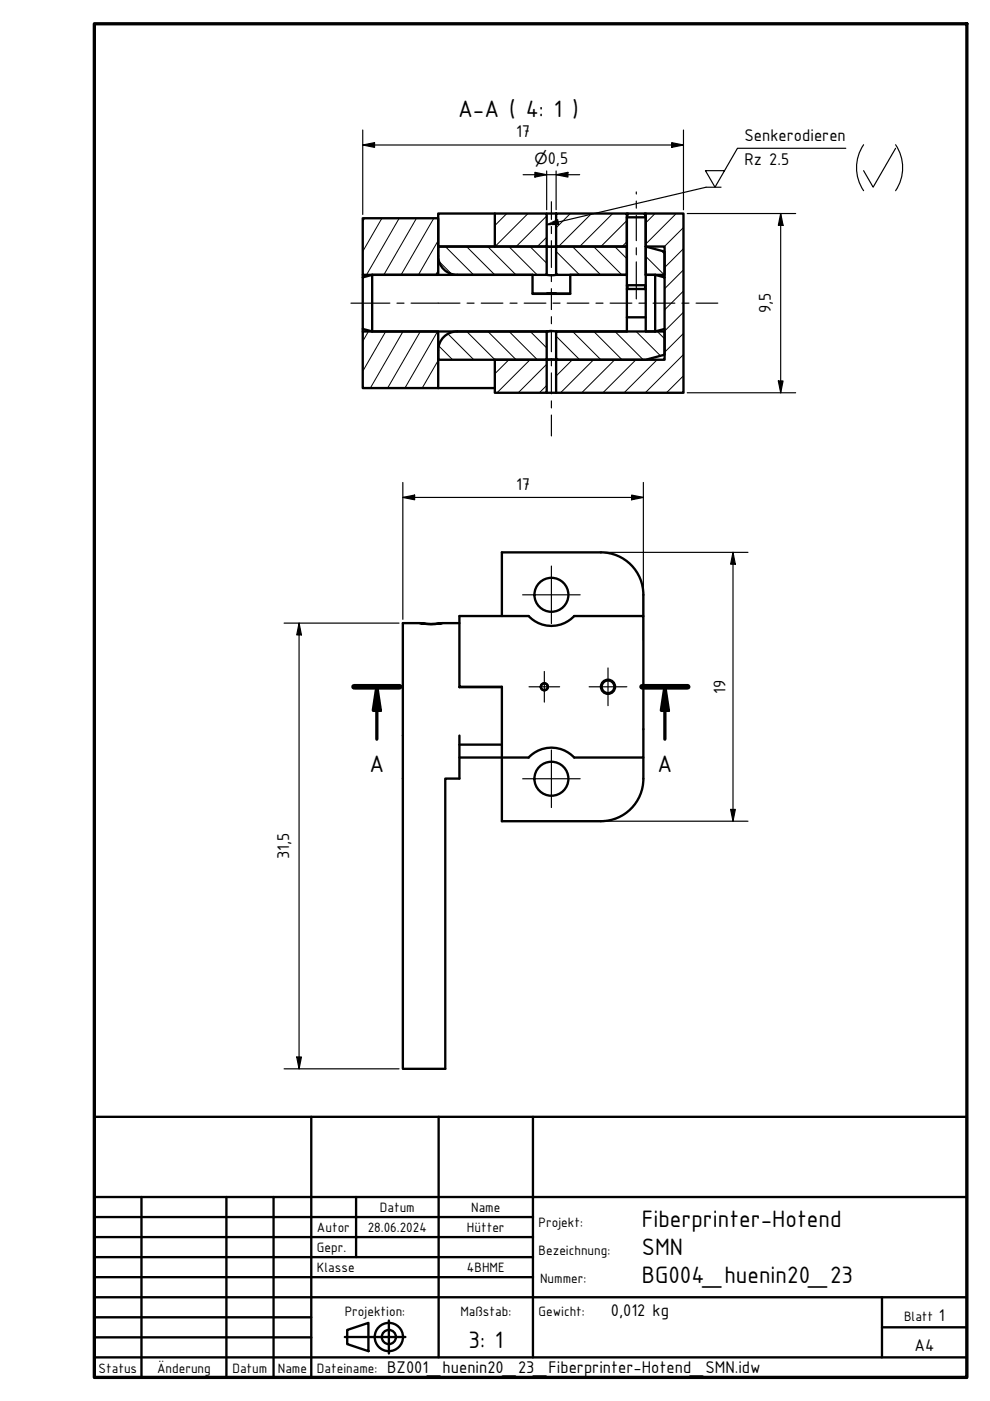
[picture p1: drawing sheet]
<svg xmlns="http://www.w3.org/2000/svg" width="210mm" height="297mm" viewBox="0 0 210 297" stroke-linecap="round" stroke-linejoin="round" font-family="sans-serif">
<!-- layer: Schraffur (DIN) -->
<g fill="none" stroke="#000" stroke-width=".21">
<path d="M77.3 46.3l-.4 .7M81 46.3l-4.1 7M84.6 46.3l-6.9 12M88.3 46.3l-6.9 12M92 46.3l-7 12M92.9 51l-4.2 7.3M92.9 57.4l-.5 .9M93.1 55.4l2.6 2.7M94.4 52.3l6 6M98.9 52.3l6 6M103.4 52.3l6 6M107.5 45.3l-2.6 2.5"/>
<path d="M107.9 52.3l6 6M112 45.3l-7.1 7M112.4 52.3l3.5 3.5M115.9 50.3l-2 2M115.9 45.8l-6.5 6.5M117.9 57.8l.5 .5M117.9 53.3l5 5M120.9 45.3l-3 3M121.4 52.3l6 6M125.4 45.3l-7 7M125.9 52.3l6 6M129.9 45.3l-7 7"/>
<path d="M130.3 52.3l2.6 2.5M132.9 51.3l-1 1M132.9 46.8l-5.5 5.5M136.9 54.4l3.9 3.9M138.9 45.3l-2 2M140.2 53.2l.7 .7M143.4 45.3l-6.5 6.4M144.9 57.2l-4 4M144.9 52.7l-4 4M144.9 48.2l-4 4.1M78.1 70.3l-1.2 2.1M81.8 70.3l-4.9 8.4"/>
<path d="M85.4 70.3l-6.9 12M89.1 70.3l-6.9 12M92.8 70.3l-6.9 12M92.9 76.4l-3.4 5.9M93.1 73.4l2.9 2.9M95 70.8l5.5 5.5M98.9 70.3l6 6M103.4 70.3l6 6M107.9 76.3l-3 3M107.9 70.3l6 6M112.4 76.3l-7 7M112.4 70.3l3.5 3.5"/>
<path d="M115.9 77.2l-6 6.1M117.9 75.8l.5 .5M117.9 71.3l5 5M121.4 76.3l-3.5 3.4M121.4 70.3l6 6M125.9 76.3l-7 7M125.9 70.3l6 6M130.3 76.3l-7 7M130.4 70.3l6 6M134.8 76.3l-7 7M134.9 70.3l5.1 5.1M139.3 76.3l-7 7"/>
<path d="M139.4 70.3l1.5 1.5M144.9 79.7l-3.6 3.6M144.9 75.2l-8.1 8.1M144.9 70.7l-4 4M144.9 66.2l-4 4M144.9 61.7l-4 4M115.9 81.7l-1.5 1.6"/>
</g>
<!-- layer: Sichtbare Kanten(DIN) -->
<g fill="none" stroke="#000" stroke-width=".5">
<path d="M76.9 46.3h16v12h-16zM76.9 58.3v.5M78.9 58.3h34v4h8v-4h12M78.9 58.3l-2 .5v10.9l2 .6M78.9 58.3v12M92.9 52.3h23v6h-19a4 4 0 0 1-4-4zM104.9 45.3h11v7h-11zM104.9 45.3h-12v7h12M115.9 52.3h2M115.9 58.3h2M115.9 45.3h2M117.9 45.3h15v7h-15z"/>
<path d="M117.9 52.3h15v6h-15zM132.9 58.3v12h-17l1-.1M132.9 58.3v-12.2l.2-.8h3.6l.2 .8v12.2M132.9 45.3h.2M132.9 46.1h4M136.7 45.3h.2M136.9 52.3l4 1v5h-4zM136.9 58.3v12h2M136.9 58.3h2M138.9 58.3l2 .5v10.9l-2 .6M138.9 58.3v12M140.9 58.8v-6.5h-4v-7h8v38h-27"/>
<path d="M76.9 70.3h16v12h-16zM76.9 69.7v.6M78.9 70.3h37M94.1 71.4a4 4 0 0 1 2.8-1.1h19v6h-23a5.5 5.5 0 0 1 1.2-4.9zM104.9 76.3h11v7h-11zM112.9 62.2h8M115.9 76.3h2M115.9 62.3h2zM117.9 70.3h23v4.9l-4 1.1h-19zM132.9 61.3h4M132.9 67.3h4M133.1 61.3l-.2-.8h4l-.2 .8"/>
<path d="M140.9 69.7v6.6h-23v7M92.9 82.3h12M115.9 83.3h2M89.1 132.1h-3.7v94.5h9v-61.5h3v-9.1M89.1 132.1a14.6 14.6 0 0 0 4.7 0 12.9 12.9 0 0 1-4.7 0zM93.8 132.1h3.6M106.4 130.6v-13.5h21a9 9 0 0 1 9 9v4.5M97.4 145.6l9 .1M97.4 157.9h9M97.4 160.6h14.7a6.6 6.6 0 0 1 9.6 0h14.7v-30h-14.7a6.6 6.6 0 0 1-9.6 0h-14.7v15h9v28.5h21a9 9 0 0 0 9-9v-4.5"/>
<circle cx="116.9" cy="126.1" r="3.6"/>
<circle cx="115.4" cy="145.6" r=".75"/>
<circle cx="128.9" cy="145.6" r="1.5"/>
<circle cx="128.9" cy="145.6" r="1.34"/>
<circle cx="116.9" cy="165.1" r="3.6"/>
</g>
<!-- layer: Schnittansichtslinien(DIN) -->
<path d="M75.1 145.6h9.6M136.1 145.6h9.7" fill="none" stroke="#000" stroke-width="1.2"/>
<path d="M79.9 145.6l.8 5h-1.6zM79.9 145.6v11.1M141 145.6l.7 5h-1.5zM141 145.6v11.1" fill="none" stroke="#000" stroke-width=".7"/>
<g fill="#000">
<path d="M79.9 145.6l.8 5h-1.6z" fill-rule="evenodd"/>
<path d="M141 145.6l.7 5h-1.5z" fill-rule="evenodd"/>
</g>
<!-- layer: Rahmen (DIN) -->
<path d="M20 5h185v287h-185z" fill="none" stroke="#000" stroke-width=".7"/>
<!-- layer: Titel (DIN) -->
<g fill="none" stroke="#000" stroke-width=".5">
<path d="M20 236.8h185v55.2h-185zM66 236.8v55.2M93 236.8v51M113 236.8v51M20 258h93M20 253.8h185M30 253.8v38.2M48 253.8v38.2M58 253.8v38.2M75.5 253.8v12.7M20 266.5h93M20 262.3h93"/>
<path d="M20 275h185M20 270.8h93M20 279.3h46M82.4 280v7M187 275v12.8M20 287.8h185M20 283.5h46M73.1 283.5h12.8M73.6 282l4.5-1.5v6l-4.5-1.5zM187 281.4h18"/>
<circle cx="82.4" cy="283.5" r="3"/>
<circle cx="82.4" cy="283.5" r="1.5"/>
</g>
<g fill="none" stroke="#000" stroke-width=".25">
<path d="M76.9 30.7l2.5-.5v1zM76.9 30.7h68M76.9 27.6v17.9M110.9 37h12M113.4 36.5l2.5 .5-2.5 .5zM115.9 36.2v8.3M117.9 37l2.5-.5v1zM117.9 36.2v8.3M142.4 30.2l2.5 .5-2.5 .5zM144.9 27.6v16.9M145.7 45.3h23M165.5 45.3l.5 2.5h-1z"/>
<path d="M165.5 45.3v38M145.7 83.3h23M165 80.8h1l-.5 2.5zM85.4 105.5l2.5-.5v1zM85.4 105.5h51M85.4 102.3v29M128.2 117.1h30.4M133.9 105l2.5 .5-2.5 .5zM136.4 102.3v33.5M155.4 117.1l.5 2.5h-1zM155.4 117.1v57M60.2 132.1h24.4"/>
<path d="M63.4 132.1l.5 2.5h-1zM63.4 132.1v94.5M128.2 174.1h30.4M154.9 171.6h1l-.5 2.5zM60.2 226.6h24.4M62.9 224.1h1l-.5 2.5z"/>
</g>
<g fill="#000">
<path d="M76.9 30.7l2.5-.5v1z" fill-rule="evenodd"/>
<path d="M113.4 36.5l2.5 .5-2.5 .5z" fill-rule="evenodd"/>
<path d="M117.9 37l2.5-.5v1z" fill-rule="evenodd"/>
<path d="M142.4 30.2l2.5 .5-2.5 .5z" fill-rule="evenodd"/>
<path d="M165.5 45.3l.5 2.5h-1z" fill-rule="evenodd"/>
<path d="M165 80.8h1l-.5 2.5z" fill-rule="evenodd"/>
<path d="M85.4 105.5l2.5-.5v1z" fill-rule="evenodd"/>
<path d="M133.9 105l2.5 .5-2.5 .5z" fill-rule="evenodd"/>
<path d="M155.4 117.1l.5 2.5h-1z" fill-rule="evenodd"/>
<path d="M63.4 132.1l.5 2.5h-1z" fill-rule="evenodd"/>
<path d="M154.9 171.6h1l-.5 2.5z" fill-rule="evenodd"/>
<path d="M62.9 224.1h1l-.5 2.5z" fill-rule="evenodd"/>
</g>
<!-- layer: Mittellinie(DIN) -->
<g fill="none" stroke="#000" stroke-width=".25">
<path d="M116.9 42.8v3.7M116.9 48v1.5M116.9 51v5.7M116.9 58.2v1.5M134.9 40.7v.4M134.9 42.6v1.5M134.9 45.6v5.4M134.9 52.5v1.5M134.9 55.5v7.9M74.4 64.3h8.3M84.2 64.3h1.5M87.2 64.3h10.3"/>
<path d="M99 64.3h1.5M102 64.3h4.6M108.1 64.3h1.5M111.1 64.3h4.6M116.9 61.2v4.4M116.9 67.1v1.5M116.9 70.1v4.5M116.9 76.1v1.5M116.9 79.1v4.4M117.2 64.3h1.5M120.2 64.3h4.7M126.4 64.3h1.5"/>
<path d="M129.4 64.3h4.6M135.5 64.3h1.5M138.5 64.3h4.6M144.6 64.3h1.5M147.6 64.3h4.6M116.9 85v1.5M116.9 88v4.4"/>
</g>
<!-- layer: Symbole(DIN) -->
<path d="M115.9 47.7l2.3-1.1 .3 1z" fill-rule="evenodd" fill="#000"/>
<path d="M152.9 39.7h-3.2l-14.7 3.5M179.3 31.4h-22.9l-4.8 8.3-2-3.5h4M183.1 30.7a8.7 8.7 0 0 0 0 9.7M189.9 30.7a8.7 8.7 0 0 1 0 9.7M189.9 31.4l-4.8 8.3-2-3.5M116.8 47.2l-.9 .5 .9-.1M116.8 47.4l-.9 .3M117 47.2l1.2-.6 .3 1h-1.5M134.8 43.2l-17.8 4.2" fill="none" stroke="#000" stroke-width=".25"/>
<!-- layer: Mittelpunktmarkierung(DIN) -->
<path d="M110.8 126.1h12.2M116.9 120v12.2M112.2 145.6h6.5M115.4 142.4v6.5M116.9 159v12.2M124.9 145.6h8M128.9 141.6v8M110.8 165.1h12.2" fill="none" stroke="#000" stroke-width=".25"/>
<g font-size="5.4">
<text x="97.1" y="24.7">A-A ( 4: 1 )</text>
<text x="78.3" y="163.7">A</text>
<text x="139.4" y="163.7">A</text>
<text x="136.1" y="260.2">Fiberprinter-Hotend</text>
<text x="136.1" y="266.2">SMN</text>
<text x="136.1" y="272.1">BG004_huenin20_23</text>
<text x="99.3" y="285.8">3: 1</text>
</g>
<g font-size="3.9">
<text x="109.4" y="29.1">17</text>
<text x="157.8" y="29.9">Senkerodieren</text>
<text x="116.1" y="34.8">0,5</text>
<text x="157.8" y="35.1">Rz 2.5</text>
<text x="163.4" y="66.5" transform="rotate(-90 163.4 66.5)">9,5</text>
<text x="109.4" y="103.9">17</text>
<text x="153.8" y="147.1" transform="rotate(-90 153.8 147.1)">19</text>
<text x="61.3" y="182.2" transform="rotate(-90 61.3 182.2)">31,5</text>
<text x="129.5" y="279">0,012 kg</text>
<text x="199.1" y="280.1">1</text>
<text x="193.9" y="286.5">A4</text>
<text x="82.1" y="291">BZ001_huenin20_23_Fiberprinter-Hotend_SMN.idw</text>
</g>
<text font-size="3.3" x="113.3" y="34.8">⌀</text>
<g font-size="3.1">
<text x="80.5" y="257">Datum</text>
<text x="99.9" y="257">Name</text>
<text x="67.2" y="261.3">Autor</text>
<text x="78" y="261.3">28.06.2024</text>
<text x="99" y="261.3">Hütter</text>
<text x="114.2" y="260.2">Projekt:</text>
<text x="67.2" y="265.5">Gepr.</text>
<text x="67.2" y="269.8">Klasse</text>
<text x="99" y="269.8">4BHME</text>
<text x="114.2" y="266.2">Bezeichnung:</text>
<text x="114.5" y="272.1">Nummer:</text>
<text x="73.1" y="279">Projektion:</text>
<text x="97.6" y="279">Maßstab:</text>
<text x="114.2" y="279">Gewicht:</text>
<text x="191.7" y="280.1">Blatt</text>
<text x="20.9" y="291">Status</text>
<text x="33.3" y="291">Änderung</text>
<text x="49.3" y="291">Datum</text>
<text x="58.9" y="291">Name</text>
<text x="67.2" y="291">Dateiname:</text>
</g>
</svg>
